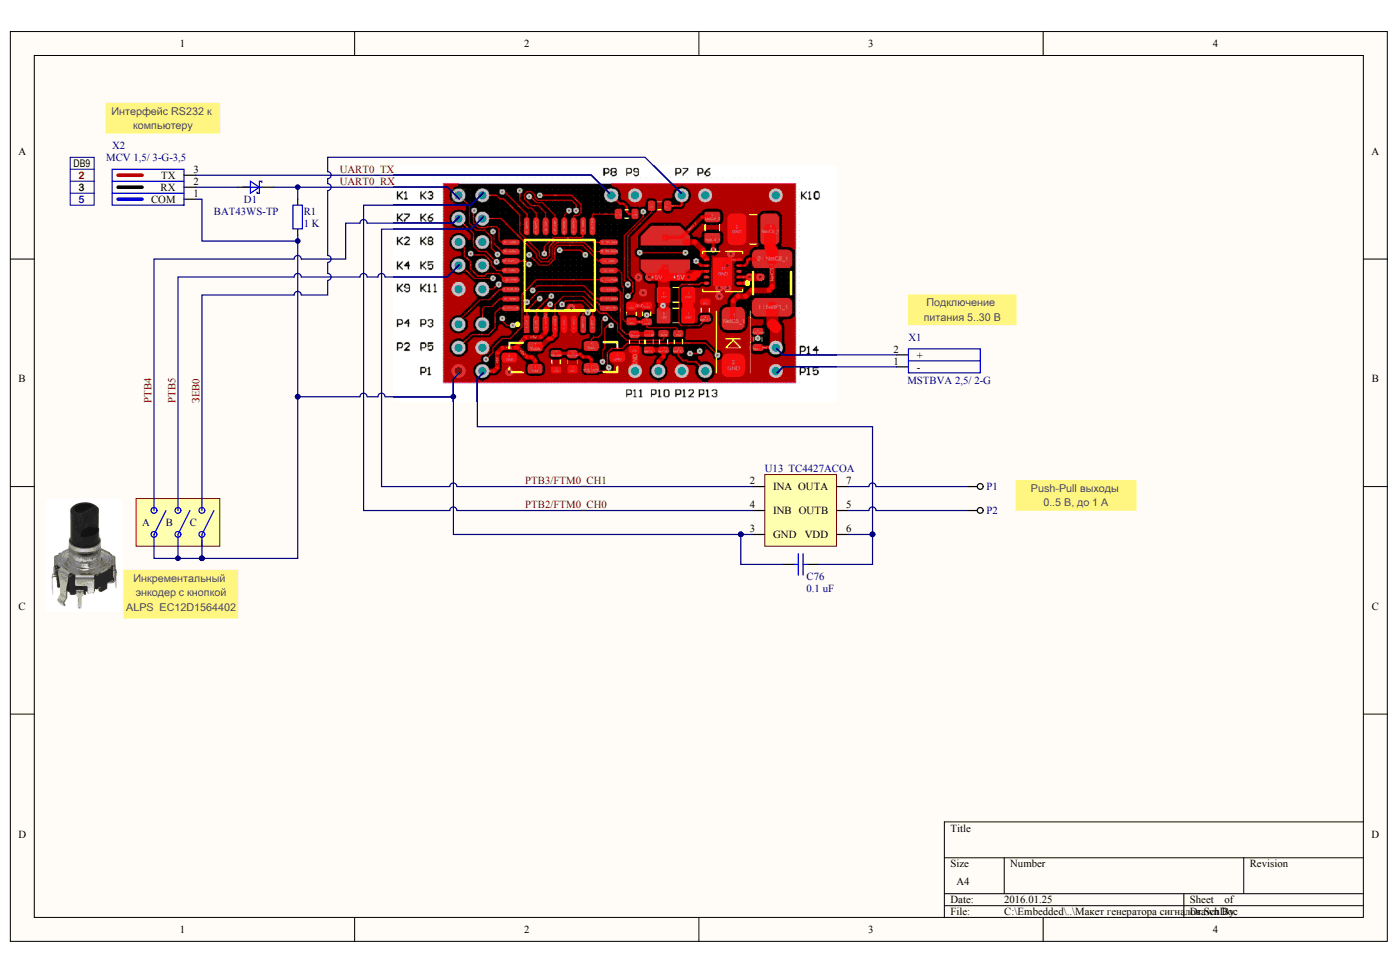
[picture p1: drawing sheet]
# Altium schematic sheet Макет генератора сигналов.SchDoc
size A4

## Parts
C76  value 0.1 uF  [1608[0603]]  (hidden comment: CVNF100K0603-25)
D1  BAT43WS-TP  [SOD323]
P1  Pin 0.7 mm  [Mount hole 0.7 mm]  (value not drawn)  (net tie, no BOM)
P2  Pin 0.7 mm  [Mount hole 0.7 mm]  (value not drawn)  (net tie, no BOM)
R1  value 1 K  [0603]  (hidden comment: RL0603K001-1)
U13  TC4427ACOA  [SO-8]
X1  MSTBVA 2,5/ 2-G  [CIM020P1]
X2  MCV 1,5/ 3-G-3,5  [mcv1.5-3-g_3.5]

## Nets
PTB4: U13.4(INB)  [also labelled PTB4/FTM2_CH4]
PTB5/FTM2_CH5: U13.2(INA)
UART0_RX: D1.2(C) R1.2
UART0_TX: X2.3(TX)
NetC76_1: C76.1 R1.1 U13.3(GND) X2.1(COM)
NetC76_2: C76.2 U13.6(VDD)
NetD1_1: D1.1(A) X2.2(RX)
NetP1_1: P1.1 U13.7(OUTA)
NetP2_1: P2.1 U13.5(OUTB)

Not connected (* = marked no-connect by the designer): X1 1(-) 2(+)

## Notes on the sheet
- Интерфейс RS232 к компьютеру
- 2
- DB9
- 3
- 5
- (near X1) Подключение питания 5..30 В
- A
- B
- C
- Push-Pull выходы
  0..5 В, до 1 А
- Инкрементальный энкодер с кнопкой
  ALPS  EC12D1564402
